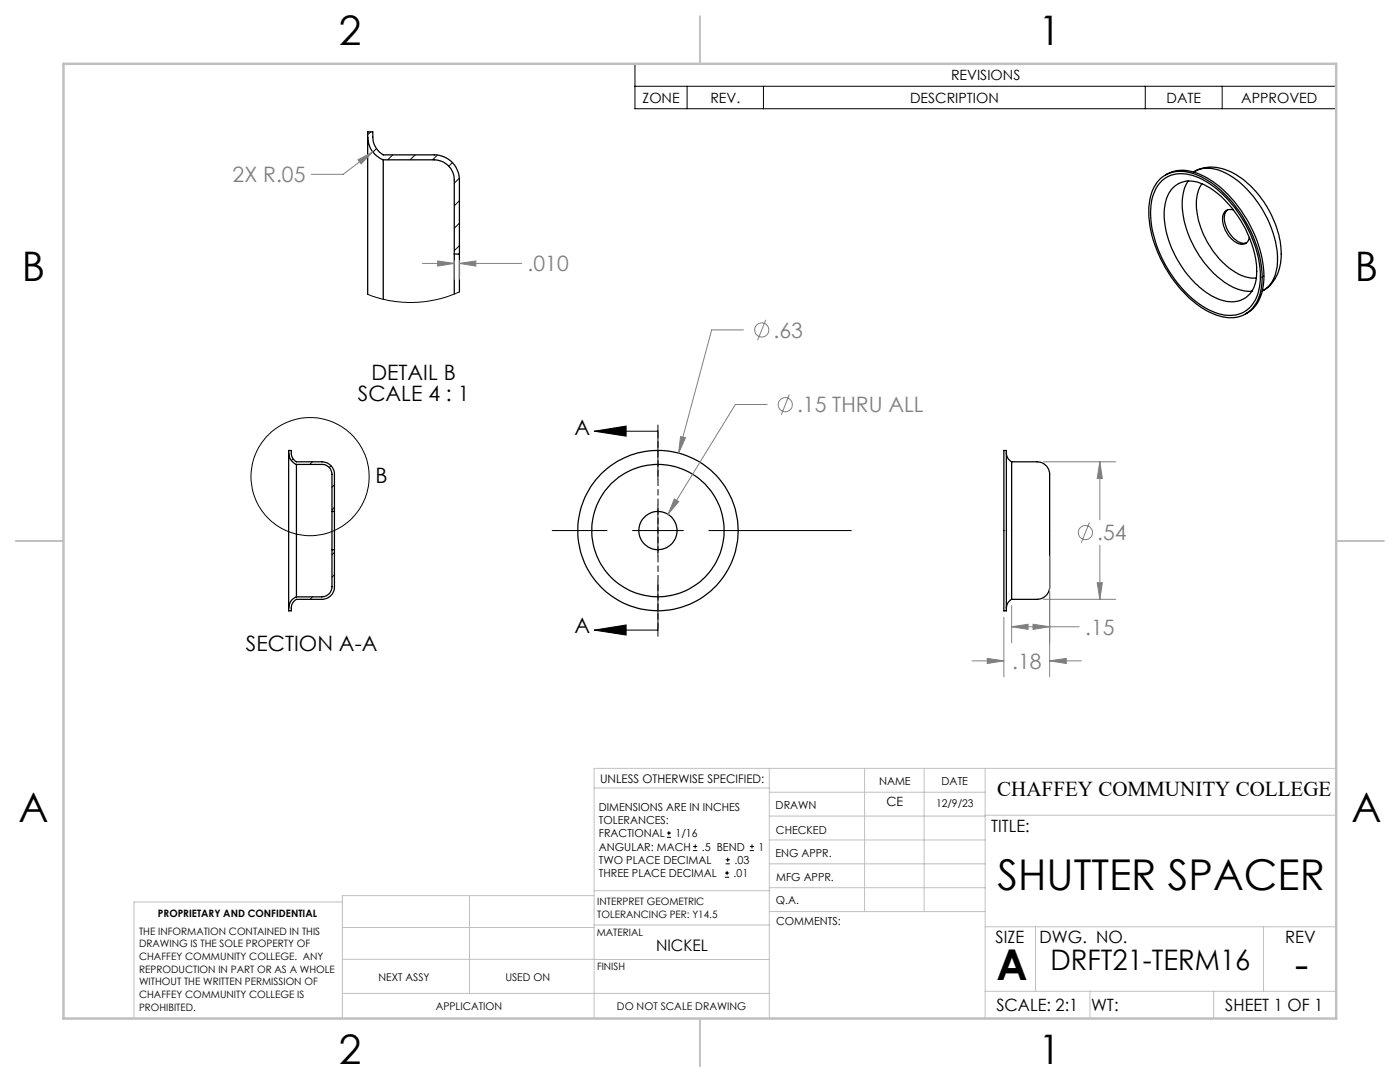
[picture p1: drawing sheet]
<svg xmlns="http://www.w3.org/2000/svg" width="279mm" height="216mm" viewBox="0 0 279 216" stroke-linecap="round" stroke-linejoin="round" font-family="sans-serif">
<g fill="none" stroke="#000" stroke-width=".25">
<path d="M73.4 27.3v-1h1a4.5 4.5 0 0 0 2.1 4.6h10.2a5 5 0 0 1 5 5v14.8M73.4 27.3a4.9 4.9 0 0 0 3.1 4.6M73.4 27.3v31.4M76.5 31.9h10.2a4 4 0 0 1 4 4v14.8M76.5 31.9v27.8M231.5 35.7a6.4 6.4 0 0 1 6.7-1.1 20.7 20.7 0 0 1 10.6 10 20.2 20.2 0 0 1 2.8 13.5 6.1 6.1 0 0 1-8.4 4.9 19.7 19.7 0 0 1-10.3-9.1 21 21 0 0 1-3.4-14.1 7.7 7.7 0 0 1 2-4.1zM231.9 36.1a6.8 6.8 0 0 1 7.6-.5 23.4 23.4 0 0 1 10.7 12.7 15.1 15.1 0 0 1 .4 11.3 5.8 5.8 0 0 1-7.2 3.1 19 19 0 0 1-10.2-8.8 20.2 20.2 0 0 1-3.3-14.4 7.5 7.5 0 0 1 2-3.4zM232.6 34.9a7.6 7.6 0 0 1 8 .4 25 25 0 0 1 11.4 16.8 11.3 11.3 0 0 1-1.6 9.1l-.9 .9-.9 .6M233.9 37.7a5.2 5.2 0 0 1 6.6-.8 21.2 21.2 0 0 1 9.6 12.7 11.5 11.5 0 0 1 0 8 4.9 4.9 0 0 1-6.2 2.3 16.5 16.5 0 0 1-8.8-7.9 16.8 16.8 0 0 1-2.5-11.7l.6-1.6zM237.1 36.1a10.7 10.7 0 0 0-.6 8.5 20.3 20.3 0 0 0 9.7 12.8 8.3 8.3 0 0 0 3.6 .7M238.4 34.2a8.2 8.2 0 0 1 8.8 1 19.9 19.9 0 0 1 8.5 16.2 7.9 7.9 0 0 1-3.6 6.6M238.4 34.2a6.7 6.7 0 0 1 6.7 .6 21.3 21.3 0 0 1 9.9 17.4 6.6 6.6 0 0 1-2.9 5.8"/>
<path d="M238.4 34.2l-.2 .1M239.9 36.7a8.8 8.8 0 0 0-.8 7.1 17.2 17.2 0 0 0 8.6 11.2 7.1 7.1 0 0 0 3 .5M90.7 50.7v8M90.7 50.7h1M91.7 50.7v7.5M245 41.9a3.1 3.1 0 0 0-.2 3.6 4.6 4.6 0 0 0 3.5 3l.4-.1M246.2 41.9a1.61 1.61 0 0 0-1.7 .3 1.61 1.61 0 0 0-.5 1.7 5.4 5.4 0 0 0 3.7 4.9 1.47 1.47 0 0 0 1.6-1.4M252.1 58l-.2 .1M57.6 90.4v-.5h.5a2.15 2.15 0 0 0 1.1 2.2h5a2.52 2.52 0 0 1 2.5 2.6v7.4M57.6 90.4a2.48 2.48 0 0 0 1.6 2.3M57.6 90.4v31M59.2 92.7h5a1.98 1.98 0 0 1 2.1 2v7.4"/>
<path d="M59.2 92.7v26.4M200.3 89.9h.5v32h-.5zM200.8 90.4a2 2 0 0 0 1.1 1.7M201.9 92.1h5.1a2.75 2.75 0 0 1 2.5 3.4v19.2a6.9 6.9 0 0 1-.5 3.9 2.51 2.51 0 0 1-2 1h-5.1M201.9 92.1v27.5M59.2 119.1a2.37 2.37 0 0 0-1.6 2.3M66.3 102.1v7.6M66.3 109.7v7.4a2.03 2.03 0 0 1-2.1 2h-5M66.3 102.1h.4M66.3 109.7h.4M66.7 109.7v7.4a2.52 2.52 0 0 1-2.5 2.5h-5a2.16 2.16 0 0 0-1.1 2.3h-.5v-.5M66.7 102.1v7.6"/>
<path d="M201.9 119.6a2 2 0 0 0-1.1 1.8"/>
<circle cx="131.3" cy="105.9" r="13.2"/>
<circle cx="131.3" cy="105.9" r="3.8"/>
<circle cx="131.3" cy="105.9" r="16"/>
</g>
<g fill="none" stroke="#000" stroke-width=".2">
<path d="M126.7 12.7h140v9h-140zM126.7 17.2h140M137.1 17.2v4.5M152.4 17.2v4.5M228.6 17.2v4.5M243.9 17.2v4.5M74 26.3l-.6 .6M75.1 29.6l-.7 .7M78.4 30.9l-1 1M82.9 30.9l-1.1 1M87.3 30.9l-1 1M90.3 32.5l-.7 .7"/>
<path d="M91.7 35.6l-1 .9M91.7 40l-1 1.1M91.7 44.5l-1 1M91.7 49l-1 1M91.7 58.2l-2.4 1-1.9 .5-2.2 .4-2.5 .3-2.2-.1-2.5-.3-2.2-.5-2.4-.8M58.5 91.5l-.4 .4M62.3 92.1l-.5 .6M66.1 92.9l-.4 .4M66.7 96.7l-.4 .5M118.6 86l6.4-1v2zM118.6 86h12.7M131.3 84.8v10.9"/>
<path d="M62.4 119.1l-.5 .5M66.7 101.2l-.4 .5M66.7 110.2l-.4 .5M66.7 114.7l-.4 .5M110.2 105.9h10.9M126.2 105.9h10.2M131.3 100.8v10.1M131.3 116v11M141.5 105.9h28.4M118.6 125.7l6.4-1v2zM118.6 125.7h12.7M133.1 167.1h.8"/>
<path d="M133.1 166.2h.8M133.5 165.8v.9M138.3 169.7h.8M138.3 168.9h.8M138.7 168.5v.8M144.7 175h.8M144.7 174.2h.8M144.8 172.4h.9M144.8 171.6h.9M145.1 173.8v.8M145.2 171.1v.9M149.6 169.7h.9"/>
<path d="M149.6 168.9h.9M150.1 168.5v.8"/>
<circle cx="61.9" cy="95.1" r="11.8"/>
</g>
<g fill="none" stroke="#808080" stroke-width=".2">
<path d="M71.4 31.9l3-1.6-2.3 2.4zM74.4 30.3l-5.9 4.5h-6.4M84.3 52.6h6.4M87.3 52.1l3.4 .5-3.4 .5zM90.7 52v3.7M91.7 52.6l3.3-.5v1zM91.7 52v3.7M91.7 52.6h12.4M148.4 65.8h-6.4l-6.6 24.6M152.8 63.8l-1.6 4.1M157.5 78.7l-1.6 4.1M134.6 99.6l.9 .5-2.2 2.5z"/>
<path d="M135.8 87.1l1 .2-1.4 3.1zM153.1 80.7h-6.3l-13.5 21.9M208.2 92.1h14.5M219.5 92.1l.5 3.4h-1zM219.5 92.1v11.6M208.2 119.6h14.5M209.5 110.9v24.1M217.4 104.2l-1.6 4.1M219 116.3h1l-.5 3.3zM219.5 108.8v10.8M194 131.9h6.3M197 131.4l3.3 .5-3.3 .5z"/>
<path d="M200.3 123.2v11.8M201.9 125.1l3.3-.5v1zM201.9 120.9v7.3M201.9 125.1h13.5M206.2 124.6l3.3 .5-3.3 .5zM209.5 131.9l3.3-.5v1zM209.5 131.9h6.3"/>
<circle cx="152" cy="65.8" r="1.4"/>
<circle cx="156.7" cy="80.8" r="1.4"/>
<circle cx="216.6" cy="106.3" r="1.4"/>
</g>
<path d="M131.3 86v39.7" fill="none" stroke="#000" stroke-width=".2" stroke-dasharray="1.3 .6" stroke-dashoffset="-.2" stroke-linecap="butt"/>
<g fill="none" stroke="#c0c0c0" stroke-width=".2">
<path d="M118.6 157.2h34.9M153.5 153.3v49.9M153.5 158.1h43.1M172.5 153.3v28.6M184.4 153.3v28.6M196.6 153.3v49.9M266.7 153.3h-148.1v49.9M68.3 180h-41.6v23.2M93.7 178.7v19.5M118.6 178.7h-50.3v24.5M118.6 177.7h35M153.5 167.6h43.1"/>
<path d="M153.5 162.8h43.1M153.5 172.4h43.1M153.5 177.1h43.1M196.6 162.7h70.1M68.3 198.2h85.2M68.3 191.4l85.2 .1M68.3 185.1h50.3M118.6 184.6h35M153.6 181.9h43M196.6 197.8h70.1M196.6 184.9h70.1M206.7 184.9v12.9"/>
<path d="M217.5 197.8v5.4M242.2 197.8v5.4M252.2 184.9v12.9"/>
</g>
<path d="M139.7 3.2v9.5M3.1 107.9h9.6M266.7 107.9h9.5M139.7 203.2v9.6" fill="none" stroke="#c0c0c0" stroke-width=".25"/>
<path d="M12.7 12.7h254v190.5h-254z" fill="none" stroke="#c0c0c0" stroke-width=".5"/>
<path d="M118.6 86l6.4-1v2zM118.6 125.7l6.4-1v2z" fill="#000"/>
<path d="M134.6 99.6l-1.3 3 2.2-2.5zM135.8 87.1l-.4 3.3 1.4-3.1zM197 131.4l3.3 .5-3.3 .5zM209.5 131.9l3.3-.5v1zM219 116.3h1l-.5 3.3zM219.5 92.1l.5 3.4h-1zM201.9 125.1l3.3-.5v1zM206.2 124.6l3.3 .5-3.3 .5zM71.4 31.9l.7 .8 2.3-2.4zM87.3 52.1l3.4 .5-3.4 .5zM91.7 52.6l3.3-.5v1z" fill="#808080"/>
<g font-size="8.5">
<text x="199.1" y="177.6">SHUTTER SPACER</text>
<text x="198.9" y="195.5">A</text>
<text x="258.4" y="195.4">-</text>
</g>
<g font-size="8.1">
<text x="67.6" y="8.9">2</text>
<text x="207.3" y="8.9">1</text>
<text x="4.4" y="56.1">B</text>
<text x="270.4" y="56.1">B</text>
<text x="3.7" y="164.1">A</text>
<text x="269.7" y="164.1">A</text>
<text x="67.6" y="212.4">2</text>
<text x="207.3" y="212.4">1</text>
</g>
<text font-size="5.6" x="209.7" y="193.5">DRFT21-TERM16</text>
<g font-size="4.2" fill="#808080">
<text x="46.4" y="36.4">2X R.05</text>
<text x="105.3" y="54.2">.010</text>
<text x="154.4" y="67.4">.63</text>
<text x="159.1" y="82.3">.15 THRU ALL</text>
<text x="219" y="107.8">.54</text>
<text x="216.6" y="126.7">.15</text>
<text x="202" y="133.5">.18</text>
</g>
<g font-size="4.2">
<text x="74.1" y="75.8">DETAIL B</text>
<text x="71.4" y="80">SCALE 4 : 1</text>
<text x="114.6" y="86.7">A</text>
<text x="75" y="96.3">B</text>
<text x="49.1" y="129.9">SECTION A-A</text>
<text x="114.6" y="126.4">A</text>
<text x="199" y="158.7">CHAFFEY COMMUNITY COLLEGE</text>
</g>
<g font-size="3.4">
<text x="197.8" y="166">TITLE:</text>
<text x="198.7" y="188.1">SIZE</text>
<text x="207.5" y="188.1">DWG. NO.</text>
<text x="256.5" y="188.2">REV</text>
<text x="198.8" y="201.7">SCALE: 2:1</text>
<text x="217.7" y="201.8">WT:</text>
<text x="244.5" y="201.7">SHEET 1 OF 1</text>
</g>
<text font-size="3.2" x="130.9" y="189.8">NICKEL</text>
<g font-size="2.8">
<text x="189.8" y="16">REVISIONS</text>
<text x="128.2" y="20.5">ZONE</text>
<text x="141.8" y="20.5">REV.</text>
<text x="181.6" y="20.5">DESCRIPTION</text>
<text x="232.8" y="20.5">DATE</text>
<text x="247.7" y="20.5">APPROVED</text>
</g>
<text font-size="2.5" x="176.9" y="160.9">CE</text>
<text font-size="2.4" x="119.8" y="156.2">UNLESS OTHERWISE SPECIFIED:</text>
<g font-size="2.2">
<text x="119.5" y="161.8">DIMENSIONS ARE IN INCHES</text>
<text x="154.8" y="161.4">DRAWN</text>
<text x="175.4" y="156.6">NAME</text>
<text x="187.9" y="156.7">DATE</text>
<text x="119.5" y="164.4">TOLERANCES:</text>
<text x="119.5" y="167.1">FRACTIONAL</text>
<text x="134.8" y="167.1">1/16</text>
<text x="154.9" y="166.3">CHECKED</text>
<text x="119.5" y="172.4">TWO PLACE DECIMAL</text>
<text x="119.5" y="169.7">ANGULAR: MACH</text>
<text x="140.1" y="169.7">.5 BEND</text>
<text x="146.6" y="172.4">.03</text>
<text x="151.4" y="169.7">1</text>
<text x="154.8" y="171">ENG APPR.</text>
<text x="119.5" y="175">THREE PLACE DECIMAL</text>
<text x="146.4" y="175">.01</text>
<text x="154.9" y="175.7">MFG APPR.</text>
<text x="154.9" y="180.4">Q.A.</text>
<text x="154.9" y="184.6">COMMENTS:</text>
</g>
<g font-size="2.1">
<text x="186.8" y="161">12/9/23</text>
<text x="75.5" y="195.7">NEXT ASSY</text>
<text x="100.9" y="195.7">USED ON</text>
<text x="86.9" y="201.5">APPLICATION</text>
<text x="123.1" y="201.6">DO NOT SCALE DRAWING</text>
</g>
<g font-size="2">
<text x="31.5" y="182.9">PROPRIETARY AND CONFIDENTIAL</text>
<text x="119.2" y="180.6">INTERPRET GEOMETRIC</text>
<text x="119.2" y="183.1">TOLERANCING PER: Y14.5</text>
<text x="27.8" y="186.5">THE INFORMATION CONTAINED IN THIS</text>
<text x="27.8" y="189">DRAWING IS THE SOLE PROPERTY OF</text>
<text x="27.8" y="191.6">CHAFFEY COMMUNITY COLLEGE. ANY</text>
<text x="119.1" y="186.7">MATERIAL</text>
<text x="27.8" y="194.1">REPRODUCTION IN PART OR AS A WHOLE</text>
<text x="27.8" y="196.6">WITHOUT THE WRITTEN PERMISSION OF</text>
<text x="119.1" y="193.5">FINISH</text>
<text x="27.8" y="199.1">CHAFFEY COMMUNITY COLLEGE IS</text>
<text x="27.8" y="201.7">PROHIBITED.</text>
</g>
</svg>
